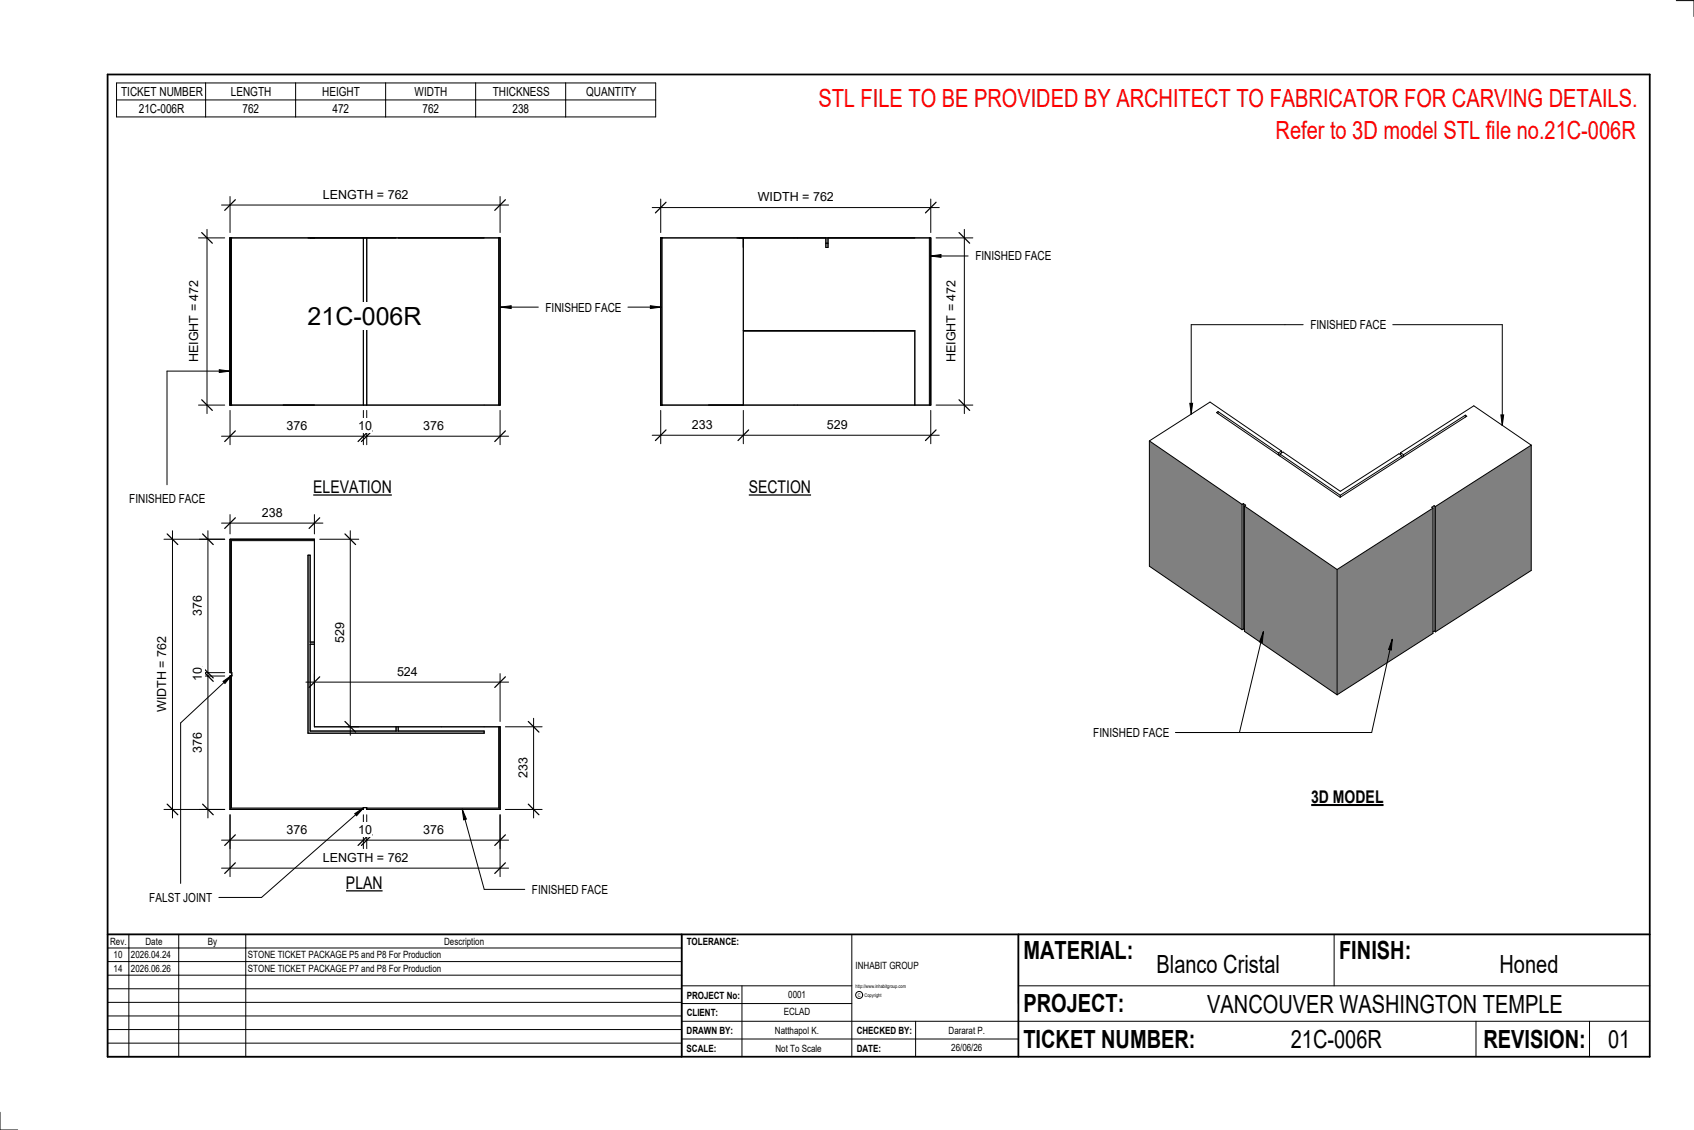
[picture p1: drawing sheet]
<svg xmlns="http://www.w3.org/2000/svg" width="914mm" height="610mm" viewBox="0 0 914 610" stroke-linecap="round" stroke-linejoin="round" font-family="sans-serif">
<g fill="#808080">
<path d="M722 307l51-33v68l-51 33z"/>
<path d="M672 273l50 34v68l-50-34z"/>
<path d="M620 238l50 34v68l-50-35z"/>
<path d="M775 273l52-33v68l-52 33z"/>
</g>
<g fill="none" stroke="#000" stroke-width=".54">
<path d="M620 238l33-21 39 26M620 238l50 34M620 238v67l50 35M657 222v1l66 45M657 222l33 22M657 222v1M791 224l-33 21M791 224l1 1-69 43M791 224v1M690 244v1M691 245l2-1 30 21 32-20 2 1M691 245l32 22"/>
<path d="M691 245v1M692 243l-2 1M692 243v1M756 244l2 1M756 244v1M757 246l-34 21M757 246v1M758 245v1M827 240l-52 33M827 240l-31-21-40 25M827 240v68l-52 33M670 272v68"/>
<path d="M671 272h-1M671 272l1 1M671 272v67M672 273l50 34M672 273v68l50 34M723 267v1M773 274l-51 33M773 274v68l-51 33M774 273l-1 1M774 273h1M774 273v67M775 273v68"/>
<path d="M722 307v68M671 339l1 1M671 339l-1 1M774 340l1 1M774 340l-1 1"/>
</g>
<g fill="#7c7c7c">
<path d="M357 128v91z"/>
<path d="M502 128v91z"/>
</g>
<path d="M357 128h145v91h-145zM357 128v91M401 128v91M446 128v6h1v-6M446 131h1M502 128v91M401 178h93v41" fill="none" stroke="#000" stroke-width=".54"/>
<g fill="#7c7c7c">
<path d="M269 128h1v91h-1z"/>
<path d="M124 128h1v91h-1z"/>
</g>
<path d="M124 128h146v91h-146zM125 128v91M196 128v91M198 128v91M269 128v91" fill="none" stroke="#000" stroke-width=".54"/>
<path d="M124 365v72h72v-1h-71v-71zM198 436v1h72v-45h-1v44zM124 291v72h1v-71h45v-1z" fill="#7c7c7c"/>
<g fill="none" stroke="#000" stroke-width=".54">
<path d="M352 235h155M357 221v18M401 221v18M502 221v18M124 291h46v101h100v45h-72v-1h-2v1h-72v-72h1v-2h-1zM166 300h1v94h94v2h-95zM170 292h-45v71M167 346h3M167 348h3M125 365v71h71M214 392v2M215 392v2"/>
<path d="M269 392v44h-71"/>
</g>
<path d="M360 232l-6 6M404 232l-6 6M505 232l-5 6" fill="none" stroke="#000" stroke-width=".67"/>
<g fill="#fff">
<path d="M373 225h11v8h-11z"/>
<path d="M446 225h11v8h-11z"/>
</g>
<path d="M352 112h155M357 107v18M502 107v18" fill="none" stroke="#000" stroke-width=".54"/>
<path d="M360 109l-6 6M505 109l-5 6" fill="none" stroke="#000" stroke-width=".67"/>
<path d="M409 103h41v7h-41z" fill="#fff"/>
<path d="M505 128h20M521 124v99M505 219h20" fill="none" stroke="#000" stroke-width=".54"/>
<path d="M518 125l5 6M518 216l5 5" fill="none" stroke="#000" stroke-width=".67"/>
<g fill="#fff">
<path d="M510 151h7v44h-7z"/>
<path d="M166 163h62v15h-62z"/>
</g>
<path d="M120 235h155M124 221v19M196 221v19M198 221v19M270 221v19" fill="none" stroke="#000" stroke-width=".54"/>
<path d="M127 232l-6 6M199 232l-6 6M201 232l-6 6M273 232l-6 6" fill="none" stroke="#000" stroke-width=".67"/>
<g fill="#fff">
<path d="M155 226h11v7h-11z"/>
<path d="M193 226h8v7h-8z"/>
<path d="M228 226h11v7h-11z"/>
</g>
<path d="M107 128h14M112 124v99M107 219h14" fill="none" stroke="#000" stroke-width=".54"/>
<path d="M109 125l6 6M109 216l6 5" fill="none" stroke="#000" stroke-width=".67"/>
<path d="M101 151h7v44h-7z" fill="#fff"/>
<path d="M120 111h155M124 106v19M270 106v19" fill="none" stroke="#000" stroke-width=".54"/>
<path d="M127 108l-6 5M273 108l-6 5" fill="none" stroke="#000" stroke-width=".67"/>
<path d="M174 101h46v8h-46z" fill="#fff"/>
<path d="M124 440v18M196 440v18M198 440v18M270 440v18M120 453h155" fill="none" stroke="#000" stroke-width=".54"/>
<path d="M127 450l-6 6M199 450l-6 6M201 450l-6 6M273 450l-6 6" fill="none" stroke="#000" stroke-width=".67"/>
<g fill="#fff">
<path d="M228 444h11v7h-11z"/>
<path d="M193 444h8v7h-8z"/>
<path d="M155 444h11v7h-11z"/>
</g>
<path d="M124 440v33M270 440v33M120 468h155" fill="none" stroke="#000" stroke-width=".54"/>
<path d="M127 465l-6 6M273 465l-6 6" fill="none" stroke="#000" stroke-width=".67"/>
<path d="M174 459h46v8h-46z" fill="#fff"/>
<path d="M108 291h13M112 286v155M108 363h13M108 365h13M108 437h13" fill="none" stroke="#000" stroke-width=".54"/>
<path d="M109 288l6 6M109 360l6 6M109 362l6 6M109 434l6 6" fill="none" stroke="#000" stroke-width=".67"/>
<g fill="#fff">
<path d="M103 395h7v11h-7z"/>
<path d="M103 360h7v7h-7z"/>
<path d="M103 321h7v11h-7z"/>
</g>
<path d="M89 291h32M93 286v155M89 437h32" fill="none" stroke="#000" stroke-width=".54"/>
<path d="M90 288l6 6M90 434l6 6" fill="none" stroke="#000" stroke-width=".67"/>
<path d="M84 343h7v41h-7z" fill="#fff"/>
<path d="M124 278v10M170 278v10M120 282h54" fill="none" stroke="#000" stroke-width=".54"/>
<path d="M127 279l-6 6M173 279l-6 6" fill="none" stroke="#000" stroke-width=".67"/>
<path d="M141 273h11v7h-11z" fill="#fff"/>
<path d="M165 368h110M170 363v6M270 363v26" fill="none" stroke="#000" stroke-width=".54"/>
<path d="M173 365l-6 6M273 365l-6 6" fill="none" stroke="#000" stroke-width=".67"/>
<path d="M214 359h11v7h-11z" fill="#fff"/>
<path d="M173 291h21M189 286v111M188 392h6" fill="none" stroke="#000" stroke-width=".54"/>
<path d="M186 288l6 6M186 389l6 6" fill="none" stroke="#000" stroke-width=".67"/>
<path d="M180 336h7v11h-7z" fill="#fff"/>
<path d="M273 392h20M288 387v54M273 437h20" fill="none" stroke="#000" stroke-width=".54"/>
<path d="M285 389l6 6M285 434l6 6" fill="none" stroke="#000" stroke-width=".67"/>
<path d="M279 409h7v11h-7z" fill="#fff"/>
<g fill="none" stroke="#000" stroke-width=".54">
<path d="M905 0h9v9M460 504v66M720 504v28M891 504h-341v37M368 532h92M401 532v38M550 532h341M368 551h523M368 541h92M494 551v19M797 551v19M858 551v19"/>
<path d="M368 561h182M0 600v10h10"/>
<circle cx="464" cy="537" r="1.9"/>
</g>
<path d="M58 40h833v530h-833zM58 504h833M368 504v66M550 504v66" fill="none" stroke="#000" stroke-width=".96"/>
<g fill="#fff">
<path d="M652 534h192v15h-192z"/>
<path d="M513 562h17v6h-17z"/>
<path d="M425 533h10v6h-10z"/>
<path d="M423 543h15v6h-15z"/>
<path d="M418 553h24v6h-24z"/>
<path d="M624 513h68v15h-68z"/>
<path d="M809 513h33v15h-33z"/>
<path d="M512 553h20v6h-20z"/>
<path d="M697 553h49v15h-49z"/>
<path d="M442 45h443v16h-443z"/>
<path d="M868 553h12v15h-12z"/>
<path d="M61 512h5v6h-5z"/>
<path d="M61 520h5v6h-5z"/>
</g>
<path d="M58 504h310v66h-310zM58 519h310M58 511h310M70 504v66M96 504v66M133 504v66M58 533h310M58 526h310M58 555h310M58 548h310M58 541h310M58 563h310" fill="none" stroke="#000" stroke-width=".54"/>
<path d="M169 258h43v10h-43z" fill="#fff"/>
<path d="M169 267h43" fill="none" stroke="#000" stroke-width=".69" stroke-linecap="butt"/>
<path d="M187 471h20v11h-20z" fill="#fff"/>
<path d="M187 481h20" fill="none" stroke="#000" stroke-width=".69" stroke-linecap="butt"/>
<path d="M708 424h39v12h-39z" fill="#fff"/>
<path d="M708 434h39" fill="none" stroke="#000" stroke-width="1.1" stroke-linecap="butt"/>
<path d="M689 63h196v15h-196z" fill="#fff"/>
<path d="M270 166l6-1v1zM351 165l6 1h-6z" fill="#000"/>
<path d="M270 166l6-1v1zM270 166h21M339 166h18M351 165l6 1h-6z" fill="none" stroke="#000" stroke-width=".54"/>
<path d="M294 162h41v8h-41z" fill="#fff"/>
<path d="M682 341l-1 6-1-1zM682 341l-13 54M752 345l-1 6-1-1zM752 345l-12 50h-105" fill="none" stroke="#000" stroke-width=".54"/>
<path d="M682 341l-1 6-1-1zM752 345l-1 6-1-1z" fill="#000"/>
<path d="M590 391h41v8h-41z" fill="#fff"/>
<path d="M118 199l6 1-6 1z" fill="#000"/>
<path d="M118 199l6 1-6 1zM124 200h-34v62" fill="none" stroke="#000" stroke-width=".54"/>
<path d="M70 265h40v8h-40z" fill="#fff"/>
<path d="M502 138l6-1v2z" fill="#000"/>
<path d="M502 138l6-1v2zM502 138h21" fill="none" stroke="#000" stroke-width=".54"/>
<g fill="#fff">
<path d="M526 134h41v8h-41z"/>
<path d="M404 258h34v10h-34z"/>
</g>
<path d="M404 267h34" fill="none" stroke="#000" stroke-width=".69" stroke-linecap="butt"/>
<path d="M703 175h-60v48M752 175h59v55M642 218h2l-1 5zM810 224h2l-1 6z" fill="none" stroke="#000" stroke-width=".54"/>
<path d="M642 218h2l-1 5zM810 224h2l-1 6z" fill="#000"/>
<path d="M707 171h41v8h-41z" fill="#fff"/>
<path d="M63 45h291v18h-291zM63 54h291M111 45v18M160 45v18M208 45v18M257 45v18M305 45v18M250 437l2 5h-2zM250 437l11 43h22" fill="none" stroke="#000" stroke-width=".54"/>
<path d="M250 437l2 5h-2z" fill="#000"/>
<path d="M287 476h41v8h-41z" fill="#fff"/>
<path d="M120 368l5-4-4 5zM125 364l-27 26v87M191 439l5-3-4 4zM196 436l-55 48h-23" fill="none" stroke="#000" stroke-width=".54"/>
<path d="M120 368l5-4-4 5zM191 439l5-3-4 4z" fill="#000"/>
<path d="M81 480h33v8h-33z" fill="#fff"/>
<g font-size="13.5" fill="#f00">
<text x="442" y="58">STL FILE TO BE PROVIDED BY ARCHITECT TO FABRICATOR FOR CARVING DETAILS.</text>
<text x="689" y="75">Refer to 3D model STL file no.21C-006R</text>
</g>
<g font-size="13.5">
<text x="166" y="175">21C-006R</text>
<text x="552" y="517">MATERIAL:</text>
<text x="723" y="517">FINISH:</text>
<text x="624" y="525">Blanco Cristal</text>
<text x="809" y="525">Honed</text>
<text x="552" y="546">PROJECT:</text>
<text x="652" y="546">VANCOUVER WASHINGTON TEMPLE</text>
<text x="552" y="565">TICKET NUMBER:</text>
<text x="697" y="565">21C-006R</text>
<text x="801" y="565">REVISION:</text>
<text x="868" y="565">01</text>
</g>
<g font-size="9.4">
<text x="169" y="266">ELEVATION</text>
<text x="404" y="266">SECTION</text>
<text x="708" y="433">3D MODEL</text>
<text x="187" y="480">PLAN</text>
</g>
<g font-size="6.7">
<text x="65" y="52">TICKET NUMBER</text>
<text x="125" y="52">LENGTH</text>
<text x="174" y="52">HEIGHT</text>
<text x="224" y="52">WIDTH</text>
<text x="266" y="52">THICKNESS</text>
<text x="316" y="52">QUANTITY</text>
<text x="75" y="61">21C-006R</text>
<text x="131" y="61">762</text>
<text x="179" y="61">472</text>
<text x="228" y="61">762</text>
<text x="277" y="61">238</text>
<text x="174" y="107">LENGTH = 762</text>
<text x="409" y="109">WIDTH = 762</text>
<text x="526" y="140">FINISHED FACE</text>
<text x="294" y="168">FINISHED FACE</text>
<text x="707" y="178">FINISHED FACE</text>
<text x="107" y="195" transform="rotate(-90 107 195)">HEIGHT = 472</text>
<text x="516" y="195" transform="rotate(-90 516 195)">HEIGHT = 472</text>
<text x="155" y="232">376</text>
<text x="193" y="232">10</text>
<text x="228" y="232">376</text>
<text x="373" y="231">233</text>
<text x="446" y="231">529</text>
<text x="70" y="271">FINISHED FACE</text>
<text x="141" y="279">238</text>
<text x="109" y="332" transform="rotate(-90 109 332)">376</text>
<text x="186" y="347" transform="rotate(-90 186 347)">529</text>
<text x="214" y="365">524</text>
<text x="109" y="367" transform="rotate(-90 109 367)">10</text>
<text x="90" y="384" transform="rotate(-90 90 384)">WIDTH = 762</text>
<text x="590" y="398">FINISHED FACE</text>
<text x="109" y="406" transform="rotate(-90 109 406)">376</text>
<text x="285" y="420" transform="rotate(-90 285 420)">233</text>
<text x="155" y="450">376</text>
<text x="193" y="450">10</text>
<text x="228" y="450">376</text>
<text x="174" y="465">LENGTH = 762</text>
<text x="287" y="482">FINISHED FACE</text>
<text x="81" y="487">FALST JOINT</text>
</g>
<g font-size="5.4">
<text x="59" y="510">Rev.</text>
<text x="79" y="510">Date</text>
<text x="112" y="510">By</text>
<text x="240" y="510">Description</text>
<text x="371" y="510">TOLERANCE:</text>
<text x="61" y="517">10</text>
<text x="71" y="517">2026.04.24</text>
<text x="134" y="517">STONE TICKET PACKAGE P5 and P8 For Production</text>
<text x="61" y="525">14</text>
<text x="71" y="524">2026.06.26</text>
<text x="134" y="524">STONE TICKET PACKAGE P7 and P8 For Production</text>
<text x="462" y="523">INHABIT GROUP</text>
<text x="371" y="539">PROJECT No:</text>
<text x="425" y="538">0001</text>
<text x="371" y="548">CLIENT:</text>
<text x="423" y="548">ECLAD</text>
<text x="371" y="558">DRAWN BY:</text>
<text x="418" y="558">Natthapol K.</text>
<text x="462" y="558">CHECKED BY:</text>
<text x="512" y="558">Dararat P.</text>
<text x="371" y="567">SCALE:</text>
<text x="419" y="567">Not To Scale</text>
<text x="462" y="567">DATE:</text>
<text x="513" y="567">26/06/26</text>
</g>
<g font-size="2.7">
<text x="462" y="533">http://www.inhabitgroup.com</text>
<text x="463" y="538">C</text>
<text x="467" y="538">Copyright</text>
</g>
</svg>
